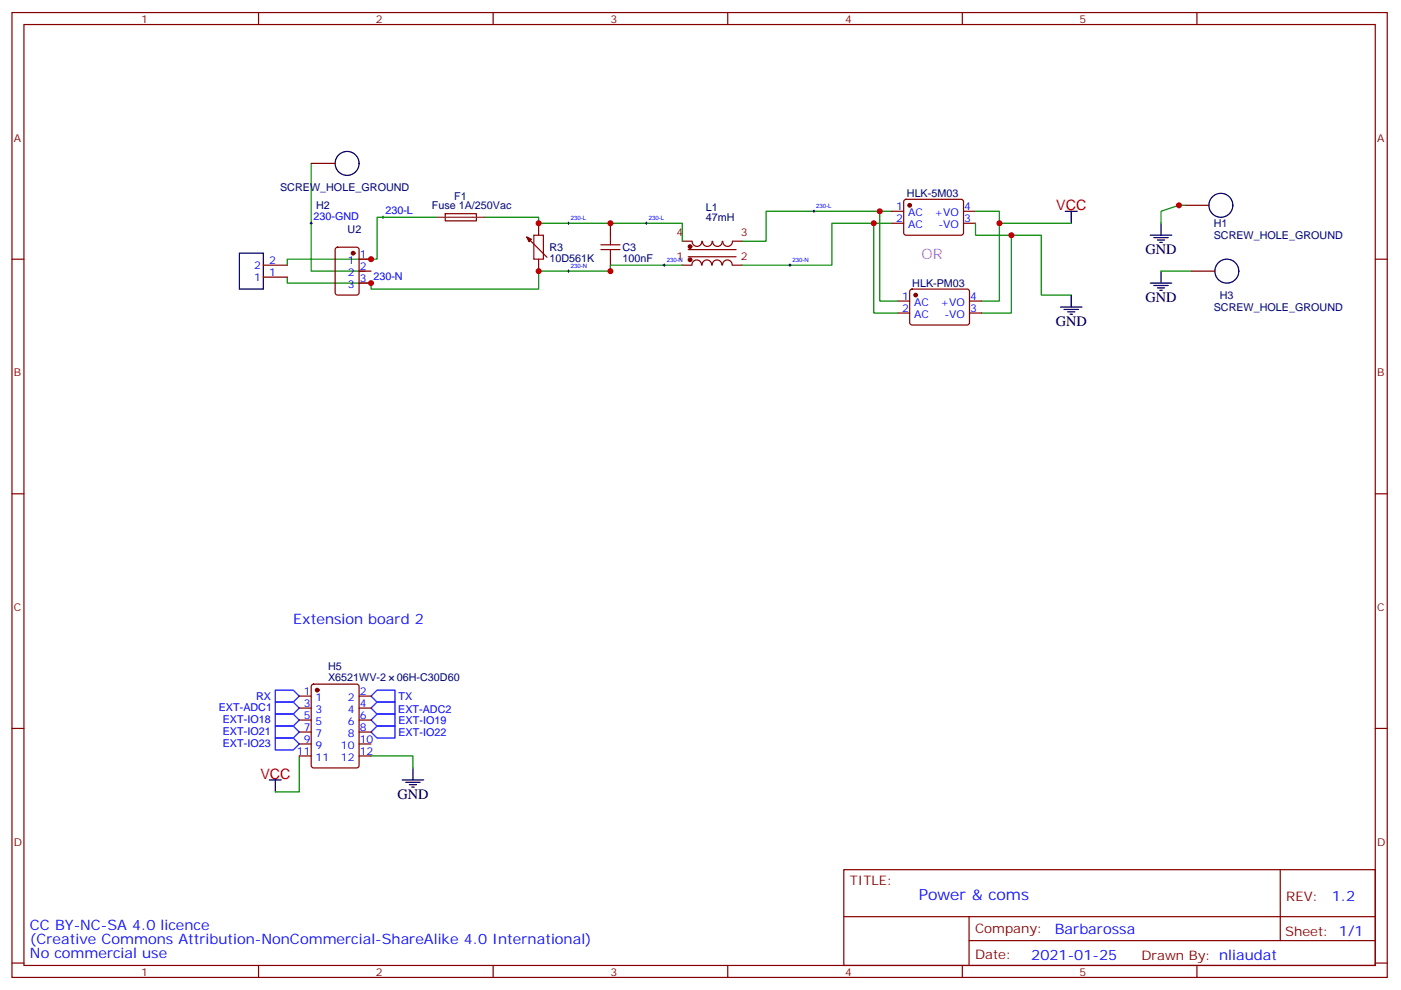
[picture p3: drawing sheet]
<svg xmlns="http://www.w3.org/2000/svg" width="413mm" height="292mm" viewBox="0 0 413 292" stroke-linecap="round" stroke-linejoin="round" font-family="sans-serif">
<g fill="none" stroke="#870000" stroke-width=".35">
<path d="M3.5 3.7h405.4v284.3h-405.4zM7.1 7.2h398.2v277.3h-398.2zM76.2 3.7v3.5M145.3 3.7v3.5M214.5 3.7v3.5M283.6 3.7v3.5M352.8 3.7v3.5M91.7 48.2h7.1M266.6 58.9l.5-.2 16.5 .1 .4 .6-.1 9.5-.6 .4h-16.5l-.5-.7v-9.2zM3.5 76.4h3.6M77.6 78.1h7.1M99 73.1l.5-.3h5.6l.7 .5v13l-.4 .6-5.9 .1-.7-.5v-12.9z"/>
<path d="M105.8 76.4h3.6M105.8 79.9h3.6M131.2 63h9.2v2.1h-9.1zM155.9 70.5l5.3 5.3M158.7 65.8v3.5M158.7 76.4v3.5M179.9 65.8v3.5M179.9 76.4v3.5M201.1 78.1h2.8M201.1 71.1h2.8M202.8 73.6h14.2M202.8 75.7h14.2"/>
<path d="M203.9 78.1a1.41 1.41 0 0 1 1.5-1.5 1.41 1.41 0 0 1 1.4 1.5M204 71.1a1.41 1.41 0 0 0 1.4 1.5 1.41 1.41 0 0 0 1.4-1.5M206.9 78.1a1.41 1.41 0 0 1 1.4-1.5 1.41 1.41 0 0 1 1.5 1.5M207.1 71.1a1.41 1.41 0 0 0 1.4 1.5 1.41 1.41 0 0 0 1.4-1.5M209.9 78.1a1.41 1.41 0 0 1 1.4-1.5 1.41 1.41 0 0 1 1.4 1.5M210.1 71.1a1.41 1.41 0 0 0 1.4 1.5 1.41 1.41 0 0 0 1.4-1.5M213 78.1a1.41 1.41 0 0 1 1.4-1.5 1.41 1.41 0 0 1 1.4 1.5M215.9 78.1h2.8M218.7 71.1h-2.8a1.41 1.41 0 0 1-1.4 1.5 1.41 1.41 0 0 1-1.5-1.5M262.8 62.3h3.5M262.8 65.8h3.5M284 62.3h3.5"/>
<path d="M284 65.8h3.5M349.2 60.5h7.1M351 79.9h7.1M405.3 76.4h3.6M77.6 81.7h7.1M105.8 83.4h3.6M264.6 88.7h3.5M264.6 92.3h3.5M268.3 85.4l.5-.2 16.5 .1 .5 .6-.1 9.4-.7 .5-16.5-.1-.4-.6v-9.2zM285.8 88.7h3.5M285.8 92.3h3.5M3.5 145.5h3.6"/>
<path d="M405.3 145.5h3.6M3.5 214.7h3.6M88.2 205.1h3.5M88.2 208.7h3.5M88.2 219.3h3.5M88.2 212.2h3.5M88.2 215.7h3.5M92 201.8l.4-.2h12.7l.7 .4v23.6l-.4 .7h-13l-.6-.5-.1-23.5zM105.8 205.1h3.6M105.8 208.7h3.6M105.8 219.3h3.6M105.8 212.2h3.6"/>
<path d="M105.8 215.7h3.6M405.3 214.7h3.6M88.2 222.8h3.5M105.8 222.8h3.6M248.7 256.3h156.6v28.2h-156.6zM377.3 256.3v20.9M248.7 270.1h156.5M285.6 277.2h119.6M285.6 270.1v14.2M3.5 283.8h3.6M76.2 284.5v3.5M145.3 284.5v3.5"/>
<path d="M214.5 284.5v3.5M283.6 284.5v3.5M352.8 284.5v3.5M405.3 283.8h3.6"/>
</g>
<g fill="none" stroke="#008700" stroke-width=".35">
<path d="M91.7 48.2v31.7h15.9M128.8 64h-17.7v12.4h-26.4v1.7M142.9 64h15.8v1.8h42.4v5.3M201.1 78.1h-21.2v1.8h-21.2v5.3h-49.3v-1.8h-24.7v-1.7M257.5 65.8v26.5h7.1M259.3 62.3v26.4h5.3M262.8 62.3h-37v8.8h-7.1M262.8 65.8h-17.6v12.3h-26.5M287.5 65.8v3.5h10.6M287.5 62.3h7.1v3.5M315.7 65.8h-21.1v22.9h-5.3M342.2 79.9h8.8"/>
<path d="M347.5 60.5l-5.3 1.8v3.5M349.2 60.5h-1.7v.7M315.7 87h-8.8v-17.7h-8.8v23h-8.8M88.2 222.8v10.6h-7.1M109.4 222.8h12.3v3.5"/>
</g>
<g fill="none" stroke="#000" stroke-width=".29">
<path d="M91.4 65.8h.7M91.7 65.4v.7M112.5 64h.7M112.9 63.7v.7M167.2 65.8h.7M167.2 79.9h.7M167.6 65.4v.7M167.6 79.6v.7M190.1 65.8h.8M190.5 65.4v.7M195.4 78.1h.7M195.8 77.8v.7"/>
<path d="M232.5 78.1h.7M232.8 77.8v.7M239.5 62.3h.7M239.9 61.9v.7M109 83.4h.7M109.4 83.1v.7"/>
</g>
<g fill="none" stroke="#000" stroke-width=".35">
<path d="M70.6 74.6h7v10.6h-7zM314 62.3h3.5M315.7 62.3v3.5M339 69.3h6.4M340.1 70h4.2M341.1 70.7h2.2M341.8 71.4h.7M342.2 65.8v3.5M342.2 79.9v3.5M312.6 90.5h6.3M313.6 91.2h4.3M314.7 91.9h2.1"/>
<path d="M315.4 92.6h.7M315.7 87v3.5M339 83.4h6.4M340.1 84.1h4.2M341.1 84.8h2.2M341.8 85.5h.7M79.4 229.8h3.5M81.1 229.8v3.6M118.5 229.8h6.4M119.6 230.5h4.2M120.6 231.2h2.2M121.4 232h.7"/>
<path d="M121.7 226.3v3.5"/>
<circle cx="102.3" cy="48.2" r="3.5"/>
<circle cx="359.8" cy="60.5" r="3.5"/>
<circle cx="361.6" cy="79.9" r="3.5"/>
</g>
<path d="M81.1 203.4h5.3l1.8 1.7-1.8 1.8h-5.3zM81.1 217.5h5.3l1.8 1.8-1.8 1.7h-5.3zM81.1 214h5.3l1.8 1.7-1.8 1.8h-5.3zM81.1 210.4h5.3l1.8 1.8-1.8 1.8h-5.3zM81.1 206.9h5.3l1.8 1.8-1.8 1.7h-5.3zM111.1 203.4h5.3v3.5h-5.3l-1.7-1.8zM111.1 214h5.3v3.5h-5.3l-1.7-1.8zM111.1 210.4h5.3v3.6h-5.3l-1.7-1.8zM111.1 206.9h5.3v3.5h-5.3l-1.7-1.7z" fill="none" stroke="#00f" stroke-width=".35"/>
<g fill="#870000" stroke="#870000" stroke-width=".35">
<path d="M155.2 69.8l1.4 .7-.7 .7z"/>
<circle cx="268.1" cy="60.5" r=".53"/>
<circle cx="93.5" cy="203.4" r=".53"/>
<circle cx="269.9" cy="87" r=".53"/>
<circle cx="203.4" cy="72.7" r=".53"/>
<circle cx="203.4" cy="76.6" r=".53"/>
<circle cx="104.1" cy="74.6" r=".53"/>
</g>
<path d="M157.3 69.3h2.9v7.1h-2.9zM177.1 73.6h5.6M177.1 72.1h5.6M179.9 69.3v2.8M179.9 73.6v2.8" fill="none" stroke="#a10000" stroke-width=".35"/>
<path d="M128.8 64h14.1" fill="none" stroke="#8c2424" stroke-width=".35"/>
<g fill="#c00">
<circle cx="259.3" cy="62.3" r=".88"/>
<circle cx="257.5" cy="65.8" r=".88"/>
<circle cx="298.1" cy="69.3" r=".88"/>
<circle cx="294.6" cy="65.8" r=".88"/>
<circle cx="158.8" cy="65.8" r=".88"/>
<circle cx="179.9" cy="65.8" r=".88"/>
<circle cx="179.9" cy="79.9" r=".88"/>
<circle cx="158.8" cy="79.9" r=".88"/>
<circle cx="347.5" cy="60.5" r=".88"/>
<circle cx="109.4" cy="76.4" r=".88"/>
<circle cx="109.4" cy="83.4" r=".88"/>
</g>
<text font-size="4.6" fill="#00f" x="270.8" y="265.3">Power &amp; coms</text>
<g font-size="4.2" fill="#f00">
<text x="311.3" y="61.9">VCC</text>
<text x="76.7" y="229.5">VCC</text>
</g>
<text font-size="4.2" fill="#f0f" x="271.6" y="76.4">OR</text>
<g font-size="4.2">
<text x="337.6" y="75">GND</text>
<text x="337.6" y="89.1">GND</text>
<text x="311.1" y="96.1">GND</text>
<text x="117.1" y="235.5">GND</text>
</g>
<g font-size="4.2" fill="#00f">
<text x="86.4" y="184">Extension board 2</text>
<text x="392.5" y="265.6">1.2</text>
<text x="8.8" y="273.9">CC BY-NC-SA 4.0 licence</text>
<text x="310.9" y="275.1">Barbarossa</text>
<text x="8.8" y="278.2">(Creative Commons Attribution-NonCommercial-ShareAlike 4.0 International)</text>
<text x="8.8" y="282.4">No commercial use</text>
<text x="304" y="282.9">2021-01-25</text>
</g>
<g font-size="3.9" fill="#800">
<text x="250.5" y="260.9">TITLE:</text>
<text x="379.1" y="265.6">REV:</text>
<text x="287.4" y="275.1">Company:</text>
<text x="378.7" y="275.7">Sheet: 1/1</text>
<text x="287.4" y="282.8">Date:</text>
<text x="336.4" y="282.8">Drawn By: nliaudat</text>
</g>
<g font-size="3.2" fill="#800">
<text x="41.6" y="6.7">1</text>
<text x="110.8" y="6.7">2</text>
<text x="179.9" y="6.7">3</text>
<text x="249.1" y="6.7">4</text>
<text x="318.2" y="6.7">5</text>
<text x="4.1" y="41.8">A</text>
<text x="405.9" y="41.8">A</text>
<text x="199.4" y="69.7">4</text>
<text x="218.4" y="69.7">3</text>
<text x="199.4" y="76.7">1</text>
<text x="218.4" y="76.7">2</text>
<text x="4.1" y="110.9">B</text>
<text x="405.9" y="110.9">B</text>
<text x="4.1" y="180.1">C</text>
<text x="405.9" y="180.1">C</text>
<text x="4.1" y="249.2">D</text>
<text x="405.9" y="249.2">D</text>
<text x="41.6" y="287.5">1</text>
<text x="110.8" y="287.5">2</text>
<text x="179.9" y="287.5">3</text>
<text x="249.1" y="287.5">4</text>
<text x="318.2" y="287.5">5</text>
</g>
<g font-size="3.2" fill="#000080">
<text x="82.6" y="56.3">SCREW_HOLE_GROUND</text>
<text x="133.9" y="58.8">F1</text>
<text x="267.3" y="58.1">HLK-5M03</text>
<text x="93.2" y="61.6">H2</text>
<text x="127.3" y="61.7">Fuse 1A/250Vac</text>
<text x="208.1" y="65.3">47mH</text>
<text x="208.1" y="62.1">L1</text>
<text x="102.5" y="68.6">U2</text>
<text x="357.7" y="70.5">SCREW_HOLE_GROUND</text>
<text x="357.7" y="66.9">H1</text>
<text x="161.9" y="77.2">10D561K</text>
<text x="161.9" y="74">R3</text>
<text x="183.4" y="77.2">100nF</text>
<text x="183.4" y="74">C3</text>
<text x="268.9" y="84.6">HLK-PM03</text>
<text x="359.5" y="88.1">H3</text>
<text x="357.7" y="91.6">SCREW_HOLE_GROUND</text>
<text x="96.7" y="197.4">H5</text>
<text x="96.7" y="200.6">X6521WV-2</text>
<text x="117" y="200.6">06H-C30D60</text>
</g>
<g font-size="3.2" fill="#00f">
<text x="92.4" y="64.9">230-GND</text>
<text x="113.6" y="63.1">230-L</text>
<text x="264.2" y="65.4">2</text>
<text x="264.2" y="61.9">1</text>
<text x="267.7" y="63.7">AC</text>
<text x="275.4" y="63.7">+VO</text>
<text x="284.2" y="61.9">4</text>
<text x="284.2" y="65.4">3</text>
<text x="267.7" y="67.2">AC</text>
<text x="276.6" y="67.2">-VO</text>
<text x="79.4" y="77.8">2</text>
<text x="102.5" y="77.8">1</text>
<text x="106" y="76">1</text>
<text x="74.9" y="82.7">1</text>
<text x="74.9" y="79.2">2</text>
<text x="79.4" y="81.3">1</text>
<text x="102.5" y="81.3">2</text>
<text x="106" y="79.6">2</text>
<text x="106" y="83.1">3</text>
<text x="110.1" y="82.6">230-N</text>
<text x="102.5" y="84.8">3</text>
<text x="265.9" y="88.4">1</text>
<text x="285.9" y="88.4">4</text>
<text x="265.9" y="91.9">2</text>
<text x="269.4" y="93.7">AC</text>
<text x="269.4" y="90.1">AC</text>
<text x="277.2" y="90.1">+VO</text>
<text x="278.3" y="93.7">-VO</text>
<text x="285.9" y="91.9">3</text>
<text x="64.5" y="209.5">EXT-ADC1</text>
<text x="75.5" y="206.1">RX</text>
<text x="89.5" y="204.8">1</text>
<text x="89.5" y="208.3">3</text>
<text x="93" y="206.6">1</text>
<text x="102.5" y="206.6">2</text>
<text x="106" y="208.3">4</text>
<text x="106" y="204.8">2</text>
<text x="117.4" y="206.4">TX</text>
<text x="65.7" y="213.2">EXT-IO18</text>
<text x="89.5" y="211.8">5</text>
<text x="89.5" y="215.4">7</text>
<text x="93" y="210.1">3</text>
<text x="93" y="213.6">5</text>
<text x="102.5" y="213.6">6</text>
<text x="102.5" y="210.1">4</text>
<text x="106" y="215.4">8</text>
<text x="106" y="211.8">6</text>
<text x="117.4" y="210.1">EXT-ADC2</text>
<text x="117.4" y="213.5">EXT-IO19</text>
<text x="65.7" y="220.3">EXT-IO23</text>
<text x="65.7" y="216.7">EXT-IO21</text>
<text x="89.5" y="218.9">9</text>
<text x="93" y="217.1">7</text>
<text x="93" y="220.7">9</text>
<text x="100.5" y="220.7">10</text>
<text x="102.5" y="217.1">8</text>
<text x="106" y="218.9">10</text>
<text x="117.4" y="217">EXT-IO22</text>
<text x="87.5" y="222.4">11</text>
<text x="93" y="224.2">11</text>
<text x="100.5" y="224.2">12</text>
<text x="106" y="222.4">12</text>
</g>
<g font-size="1.8" fill="#00f">
<text x="168.3" y="64.9">230-L</text>
<text x="191.2" y="64.9">230-L</text>
<text x="240.6" y="61.4">230-L</text>
<text x="196.5" y="77.3">230-N</text>
<text x="233.5" y="77.3">230-N</text>
<text x="168.3" y="79">230-N</text>
</g>
</svg>
